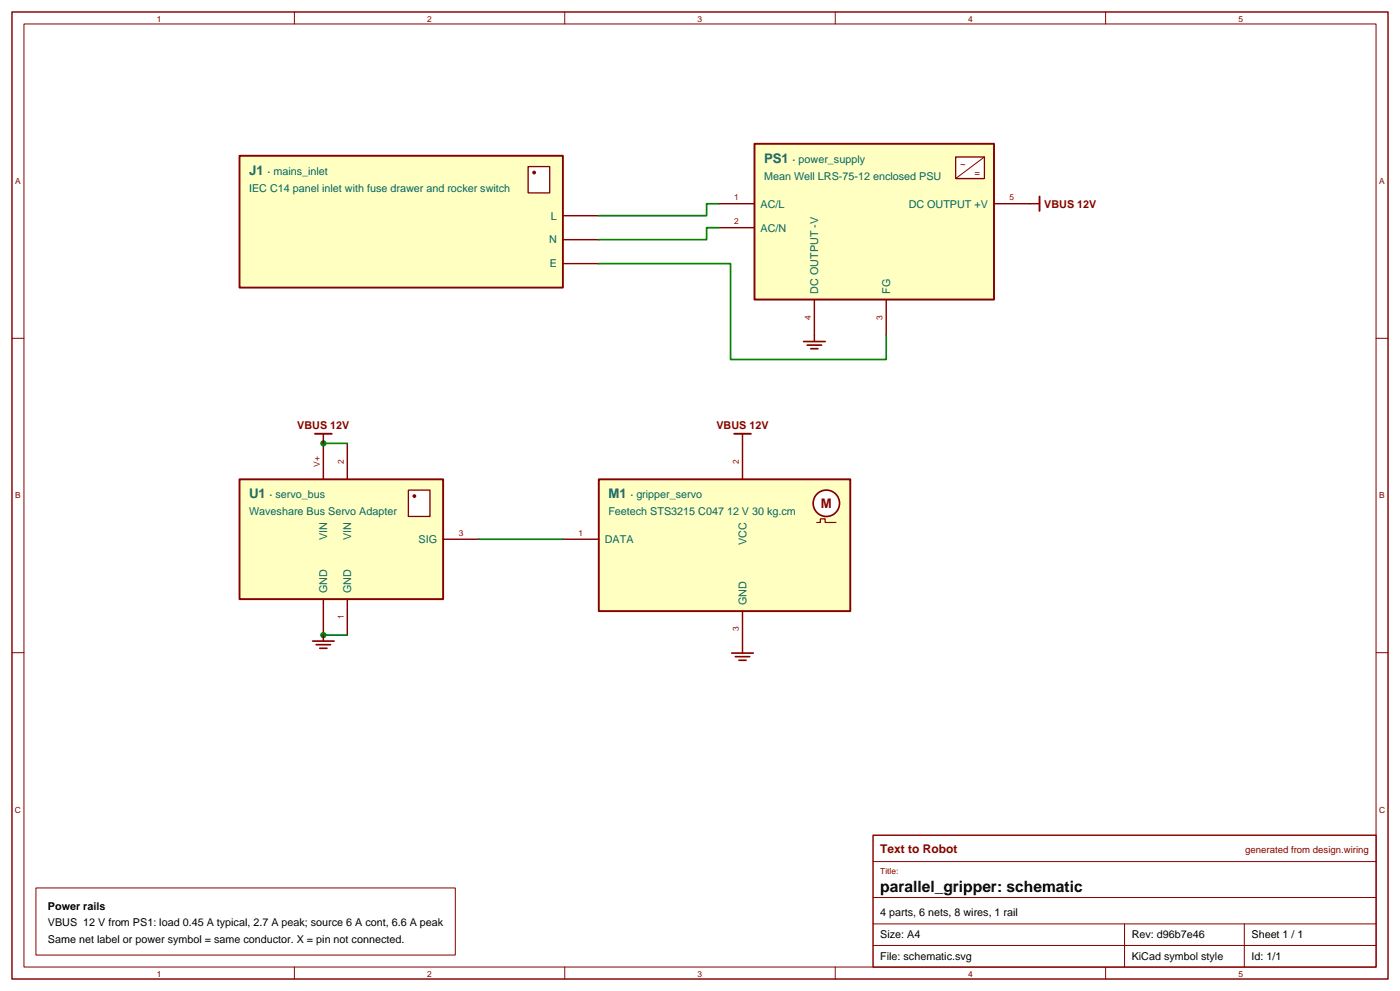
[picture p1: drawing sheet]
<svg xmlns="http://www.w3.org/2000/svg" width="412mm" height="292mm" viewBox="0 0 412 292" stroke-linecap="round" stroke-linejoin="round" font-family="sans-serif">
<path d="M3.5 3.5h405.4v284.7h-405.4z" fill="none" stroke="#850000" stroke-width=".42"/>
<g fill="none" stroke="#850000" stroke-width=".29">
<path d="M7.1 7.1h398.2v277.6h-398.2zM86.7 3.5v3.6M166.4 3.5v3.6M246 3.5v3.6M325.7 3.5v3.6M3.5 99.6h3.6M405.3 99.6h3.6M3.5 192.1h3.6M405.3 192.1h3.6M86.7 284.7v3.5M166.4 284.7v3.5M246 284.7v3.5"/>
<path d="M325.7 284.7v3.5"/>
</g>
<path d="M176.4 141.1h74.1v38.8h-74.1z" fill="#ffffc2" stroke="#850000" stroke-width=".56"/>
<circle cx="243.4" cy="148.2" r="3.9" fill="#fff" stroke="#850000" stroke-width=".49"/>
<path d="M240.6 153.8h1.1v-1h1.4v1h3.1" fill="none" stroke="#850000" stroke-width=".35"/>
<path d="M218.7 130.5v10.6M165.8 158.8h10.6M218.7 179.9v10.6" fill="none" stroke="#850000" stroke-width=".42"/>
<path d="M222.2 42.3h70.6v45.9h-70.6z" fill="#ffffc2" stroke="#850000" stroke-width=".56"/>
<path d="M281.5 46.2h8.5v6.4h-8.5z" fill="#fff" stroke="#850000" stroke-width=".39"/>
<path d="M290 46.2l-8.5 6.4" fill="none" stroke="#850000" stroke-width=".29"/>
<path d="M211.7 60h10.5M292.8 60h10.6M211.7 67h10.5M239.9 88.2v10.6M261.1 88.2v10.6" fill="none" stroke="#850000" stroke-width=".42"/>
<path d="M70.6 141.1h59.9v35.3h-59.9z" fill="#ffffc2" stroke="#850000" stroke-width=".56"/>
<path d="M120.3 144.3h6.3v7.7h-6.3z" fill="#fff" stroke="#850000" stroke-width=".39"/>
<circle cx="122.1" cy="146.1" r=".56" fill="#850000"/>
<path d="M95.2 130.5v10.6M102.3 130.5v10.6M130.5 158.8h10.6M95.2 176.4v10.6M102.3 176.4v10.6" fill="none" stroke="#850000" stroke-width=".42"/>
<path d="M70.6 45.9h95.2v38.8h-95.2z" fill="#ffffc2" stroke="#850000" stroke-width=".56"/>
<path d="M155.6 49h6.3v7.8h-6.3z" fill="#fff" stroke="#850000" stroke-width=".39"/>
<circle cx="157.3" cy="50.8" r=".56" fill="#850000"/>
<path d="M165.8 63.5h10.6M165.8 70.6h10.6M165.8 77.6h10.6" fill="none" stroke="#850000" stroke-width=".42"/>
<path d="M95.2 130.5h7.1" fill="none" stroke="#008500" stroke-width=".49"/>
<circle cx="95.2" cy="130.5" r=".92" fill="#008500"/>
<path d="M95.2 187h7.1" fill="none" stroke="#008500" stroke-width=".49"/>
<circle cx="95.2" cy="187" r=".92" fill="#008500"/>
<path d="M303.4 60h2.8M239.9 98.8v1.7M95.2 127.7v2.8M218.7 127.7v2.8M95.2 187v1.7M218.7 190.5v1.8" fill="none" stroke="#850000" stroke-width=".42"/>
<path d="M306.2 57.9v4.2M92.8 127.7h4.9M216.3 127.7h4.9" fill="none" stroke="#850000" stroke-width=".56"/>
<path d="M236.7 100.5h6.4M237.8 101.6h4.2M238.8 102.7h2.1M92.1 188.7h6.3M93.1 189.8h4.3M94.2 190.9h2.1M215.5 192.3h6.4M216.6 193.3h4.2M217.7 194.4h2.1" fill="none" stroke="#850000" stroke-width=".49"/>
<path d="M211.7 60h-3.6v3.5h-31.7M176.4 77.6h38.8v28.2h45.9v-7M211.7 67h-3.6v3.6h-31.7M141.1 158.8h24.7" fill="none" stroke="#008500" stroke-width=".49"/>
<path d="M10.6 261.4h123.5v19.8h-123.5z" fill="#fff" stroke="#850000" stroke-width=".29"/>
<path d="M257.2 245.9h148.1v38.8h-148.1z" fill="#fff" stroke="#850000" stroke-width=".42"/>
<path d="M257.2 253.6h148.1M257.2 264.2h148.1M257.2 272h148.1M257.2 278.3h148.1M331.3 272v12.7M366.5 272v12.7" fill="none" stroke="#850000" stroke-width=".29"/>
<text font-size="4.6" x="259.3" y="262.5">parallel_gripper: schematic</text>
<g font-size="3.9" fill="#006363">
<text x="225.1" y="48">PS1</text>
<text x="73.4" y="51.5">J1</text>
<text x="73.4" y="146.8">U1</text>
<text x="179.2" y="146.8">M1</text>
</g>
<text font-size="3.9" fill="#850000" x="241.8" y="149.6">M</text>
<text font-size="3.5" fill="#850000" x="259.3" y="251.2">Text to Robot</text>
<g font-size="3.2" fill="#006363">
<text x="233.5" y="48">· power_supply</text>
<text x="78.8" y="51.5">· mains_inlet</text>
<text x="225.1" y="52.9">Mean Well LRS-75-12 enclosed PSU</text>
<text x="73.4" y="56.4">IEC C14 panel inlet with fuse drawer and rocker switch</text>
<text x="162.3" y="64.6">L</text>
<text x="224" y="61.1">AC/L</text>
<text x="267.7" y="61.1">DC OUTPUT +V</text>
<text x="161.7" y="71.7">N</text>
<text x="224" y="68.2">AC/N</text>
<text x="161.9" y="78.7">E</text>
<text x="241" y="86.4" transform="rotate(-90 241 86.4)">DC OUTPUT -V</text>
<text x="262.2" y="86.4" transform="rotate(-90 262.2 86.4)">FG</text>
<text x="79.4" y="146.8">· servo_bus</text>
<text x="185.7" y="146.8">· gripper_servo</text>
<text x="73.4" y="151.7">Waveshare Bus Servo Adapter</text>
<text x="179.2" y="151.7">Feetech STS3215 C047 12 V 30 kg.cm</text>
<text x="96.4" y="159.1" transform="rotate(-90 96.4 159.1)">VIN</text>
<text x="103.4" y="159.1" transform="rotate(-90 103.4 159.1)">VIN</text>
<text x="123.3" y="159.9">SIG</text>
<text x="178.2" y="159.9">DATA</text>
<text x="219.9" y="160.5" transform="rotate(-90 219.9 160.5)">VCC</text>
<text x="96.4" y="174.6" transform="rotate(-90 96.4 174.6)">GND</text>
<text x="103.4" y="174.6" transform="rotate(-90 103.4 174.6)">GND</text>
<text x="219.9" y="178.2" transform="rotate(-90 219.9 178.2)">GND</text>
</g>
<g font-size="3.2" fill="#850000">
<text x="307.6" y="61.1">VBUS 12V</text>
<text x="87.6" y="126.3">VBUS 12V</text>
<text x="211" y="126.3">VBUS 12V</text>
</g>
<g font-size="3.2">
<text x="14.1" y="267.8">Power rails</text>
<text x="259.3" y="269.5">4 parts, 6 nets, 8 wires, 1 rail</text>
<text x="14.1" y="272.7">VBUS 12 V from PS1: load 0.45 A typical, 2.7 A peak; source 6 A cont, 6.6 A peak</text>
<text x="14.1" y="277.6">Same net label or power symbol = same conductor. X = pin not connected.</text>
<text x="259.3" y="276.2">Size: A4</text>
<text x="333.4" y="276.2">Rev: d96b7e46</text>
<text x="368.7" y="276.2">Sheet 1 / 1</text>
<text x="259.3" y="282.6">File: schematic.svg</text>
<text x="333.4" y="282.6">KiCad symbol style</text>
<text x="368.7" y="282.6">Id: 1/1</text>
</g>
<g font-size="2.8" fill="#850000">
<text x="282.8" y="49">~</text>
<text x="287" y="51.9">=</text>
<text x="366.8" y="251.2">generated from design.wiring</text>
</g>
<g font-size="2.5" fill="#850000">
<text x="46.2" y="6.4">1</text>
<text x="125.9" y="6.4">2</text>
<text x="205.5" y="6.4">3</text>
<text x="285.2" y="6.4">4</text>
<text x="364.8" y="6.4">5</text>
<text x="4.5" y="54.2">A</text>
<text x="406.3" y="54.2">A</text>
<text x="4.5" y="146.8">B</text>
<text x="406.3" y="146.8">B</text>
<text x="4.4" y="239.3">C</text>
<text x="406.2" y="239.3">C</text>
<text x="259.3" y="257.2">Title:</text>
<text x="46.2" y="287.5">1</text>
<text x="125.9" y="287.5">2</text>
<text x="205.5" y="287.5">3</text>
<text x="285.2" y="287.5">4</text>
<text x="364.8" y="287.5">5</text>
</g>
<g font-size="2.5" fill="#a80000">
<text x="216.3" y="58.9">1</text>
<text x="297.4" y="58.9">5</text>
<text x="216.3" y="66">2</text>
<text x="238.8" y="94.2" transform="rotate(-90 238.8 94.2)">4</text>
<text x="260" y="94.2" transform="rotate(-90 260 94.2)">3</text>
<text x="94.2" y="137.4" transform="rotate(-90 94.2 137.4)">V+</text>
<text x="101.2" y="136.5" transform="rotate(-90 101.2 136.5)">2</text>
<text x="217.7" y="136.5" transform="rotate(-90 217.7 136.5)">2</text>
<text x="135.1" y="157.7">3</text>
<text x="170.4" y="157.7">1</text>
<text x="101.2" y="182.4" transform="rotate(-90 101.2 182.4)">1</text>
<text x="217.7" y="185.9" transform="rotate(-90 217.7 185.9)">3</text>
</g>
</svg>
